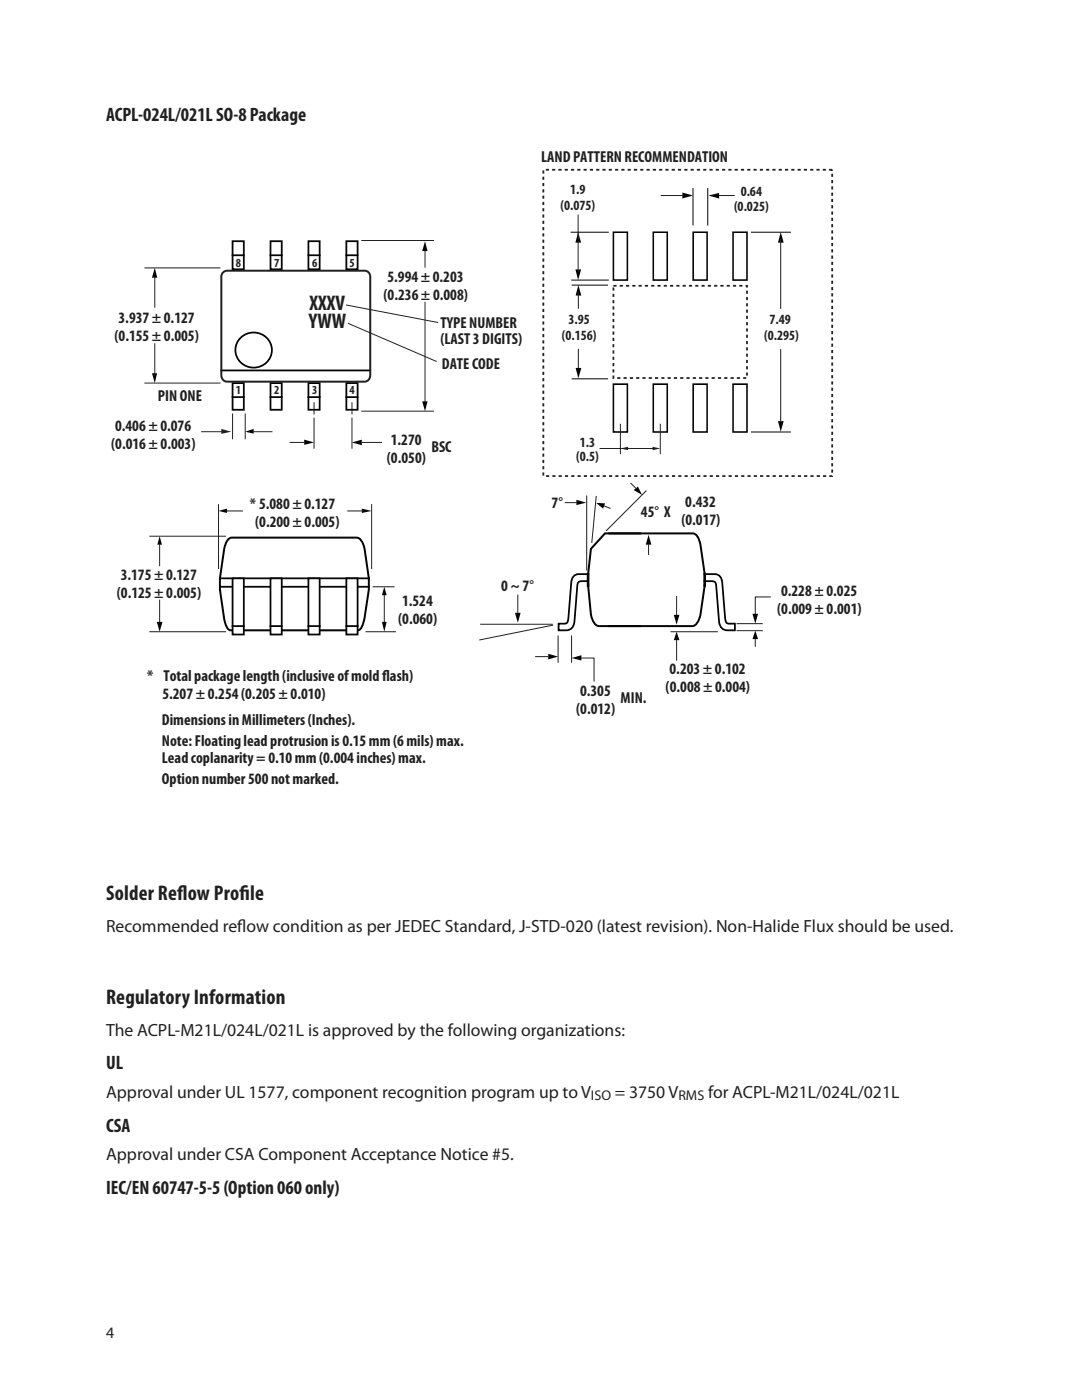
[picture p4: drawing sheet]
<svg xmlns="http://www.w3.org/2000/svg" width="216mm" height="279mm" viewBox="0 0 216 279" stroke-linecap="round" stroke-linejoin="round" font-family="sans-serif">
<path d="M117.5 116h23.1M117.6 114.6h22.9" fill="none" stroke="#fff" stroke-width=".35"/>
<g fill="none" stroke="#010202" stroke-width=".35">
<path d="M46.4 48.1h2.2v5.6h-2.2zM46.4 50.9h2.2M54 50.9h2.2M54 48.1h2.2v5.6h-2.2zM61.5 48.1h2.3v5.6h-2.3zM61.5 50.9h2.3M69.1 50.9h2.3M69.1 48.1h2.3v5.6h-2.3zM44.2 73.9h29.7M46.4 76.5h2.2v5.3h-2.2zM46.4 79.3h2.2M48 67.4a3.6 3.6 0 0 1 5.5 .4 3.6 3.6 0 0 1-1.5 5.3 3.5 3.5 0 0 1-4.4-1.2 3.5 3.5 0 0 1 .4-4.5z"/>
<path d="M54 76.5h2.2v5.3h-2.2zM54 79.3h2.2M61.5 76.5h2.3v5.3h-2.3zM61.5 79.3h2.3M69.1 76.5h2.3v5.3h-2.3zM69.1 79.3h2.3M43.9 115.4h29.7M44 117.1h29.6"/>
</g>
<path d="M44.4 54.5l.6-.4 .3-.1h27.5a1.13 1.13 0 0 1 1.1 1.2v19.7a1.21 1.21 0 0 1-1.1 1.3h-27.5a1.18 1.18 0 0 1-1.1-1.3v-19.7z" fill="none" stroke="#231f20" stroke-width=".4"/>
<path d="M45.6 107.6l.7-.3h24.8a2.34 2.34 0 0 1 1.7 2.3l.8 5.8v2.3l-1 6.4a2.08 2.08 0 0 1-1.2 1.7h-25.3a2.43 2.43 0 0 1-1.4-2.3l-.8-5.8v-2.3l.8-5.8a3.7 3.7 0 0 1 .9-2z" fill="none" stroke="#010202" stroke-width=".4"/>
<path d="M61.5 115.4h2.3v11.2h-2.3z" fill="#fff"/>
<path d="M61.5 115.4h2.3v11.2h-2.3z" fill="none" stroke="#010202" stroke-width=".35"/>
<path d="M69.1 115.4h2.3v11.2h-2.3z" fill="#fff"/>
<path d="M69.1 115.4h2.3v11.2h-2.3z" fill="none" stroke="#010202" stroke-width=".35"/>
<path d="M46.4 115.4h2.2v11.2h-2.2z" fill="#fff"/>
<path d="M46.4 115.4h2.2v11.2h-2.2z" fill="none" stroke="#010202" stroke-width=".35"/>
<path d="M54 115.4h2.2v11.2h-2.2z" fill="#fff"/>
<path d="M54 115.4h2.2v11.2h-2.2zM46.4 125h2.2M54 125h2.2M61.5 125h2.3M69.1 125h2.3" fill="none" stroke="#010202" stroke-width=".35"/>
<path d="M117.3 114.6v2.2M140.6 114.6v2.2" fill="none" stroke="#010202" stroke-width=".53"/>
<path d="M117.4 116.8l.5 5.8a2.42 2.42 0 0 0 1.6 2.4h8.2M121.6 106.5h16.6a2.3 2.3 0 0 1 1.6 2.3l.8 5.8M127.7 106.5h-7l-2.8 3-.5 5.1M140.6 116.8l-.8 5.8a2.5 2.5 0 0 1-1.6 2.4h-16.6" fill="none" stroke="#010202" stroke-width=".4"/>
<path d="M115 99.8l2 .5-2 .5z" fill="#010202"/>
<path d="M112.8 100.3h2.2" fill="none" stroke="#231f20" stroke-width=".2"/>
<path d="M129.4 106.7l.6 2h-1.1z" fill="#010202"/>
<path d="M129.4 108.7v2" fill="none" stroke="#231f20" stroke-width=".2"/>
<path d="M126.4 97.8l.9-.7 .8 1.7z" fill="#010202"/>
<g fill="none" stroke="#231f20" stroke-width=".2">
<path d="M28.9 53.5h15M28.9 76.5h15M46.4 82.6v5M48.9 82.6v5M62.7 80.4v2.2M62.7 83.5v5.9M70.2 80.4v2.2M70.2 83.5v5.9M72.2 82.1h14.3M125.9 96.5l1 1M128.9 98l-7.9 7.9M29.9 107h15.1"/>
<path d="M43.6 100.7v12.8M74.2 100.7v12.8M74.4 117.1h4.2M29.9 126.1h15.1"/>
</g>
<path d="M119 100.4l1.7 .1-.4 1z" fill="#010202"/>
<path d="M117.1 99v14.7M120.5 101l1.2 .4M133.9 126.1h9.2M147.1 124.5h5M147.1 125.9h5" fill="none" stroke="#231f20" stroke-width=".2"/>
<g fill="#010202">
<path d="M84.8 48.1l.5 2h-1.1z"/>
<path d="M84.2 80.1h1.1l-.5 2z"/>
</g>
<path d="M84.8 50.1v3.2" fill="none" stroke="#231f20" stroke-width=".2"/>
<g fill="#010202">
<path d="M30.9 53.5l.5 1.9h-1.1z"/>
<path d="M30.3 74.5h1.1l-.5 2z"/>
</g>
<path d="M30.9 55.4v5.9" fill="none" stroke="#231f20" stroke-width=".2"/>
<g fill="#010202">
<path d="M76.7 117.1l.5 1.7h-1z"/>
<path d="M76.2 124.1h1l-.5 2z"/>
</g>
<path d="M76.7 118.8v5.3" fill="none" stroke="#231f20" stroke-width=".2"/>
<g fill="#010202">
<path d="M31.9 107l.4 1.7h-.9z"/>
<path d="M31.3 124.1h1.1l-.5 2z"/>
</g>
<path d="M31.9 119.8v4.3" fill="none" stroke="#231f20" stroke-width=".2"/>
<g fill="#010202">
<path d="M43.6 102l1.7-.5v.9z"/>
<path d="M72.2 101.5l2 .5-2 .4z"/>
</g>
<path d="M45.3 102h3.1" fill="none" stroke="#231f20" stroke-width=".2"/>
<path d="M150.1 122.5h1.2l-.6 2z" fill="#010202"/>
<path d="M153.7 119.1h-3v3.4" fill="none" stroke="#231f20" stroke-width=".2"/>
<path d="M150.7 125.9l.6 1.6h-1.2z" fill="#010202"/>
<path d="M150.7 127.5v1.5" fill="none" stroke="#231f20" stroke-width=".2"/>
<path d="M48.9 86.2l1.7-.6v.9z" fill="#010202"/>
<path d="M50.6 86.2h3.7" fill="none" stroke="#231f20" stroke-width=".2"/>
<path d="M60.7 87.7l2 .6-2 .5z" fill="#010202"/>
<path d="M57.9 88.3h2.8" fill="none" stroke="#231f20" stroke-width=".2"/>
<path d="M70.2 88.3l2-.6v1.2z" fill="#010202"/>
<path d="M72.2 88.3h3.9" fill="none" stroke="#231f20" stroke-width=".2"/>
<path d="M134.4 122.7h1.2l-.6 2z" fill="#010202"/>
<path d="M69.1 60.9l18.2 3.4M69.5 64.6l17.6 7.5M135 119.1v3.6M73 126.1h5.9M111.4 126.9v5.3M114.1 126.9v5.3" fill="none" stroke="#231f20" stroke-width=".2"/>
<path d="M135 126.1l.6 1.7h-1.2z" fill="#010202"/>
<path d="M135 127.8v3.9" fill="none" stroke="#231f20" stroke-width=".2"/>
<path d="M109.4 130.5l2 .5-2 .6z" fill="#010202"/>
<path d="M106.9 131h2.5" fill="none" stroke="#231f20" stroke-width=".2"/>
<path d="M114.1 131.3l1.9-.5v1z" fill="#010202"/>
<path d="M116 131.3h2.5v4.6" fill="none" stroke="#231f20" stroke-width=".2"/>
<path d="M44.2 85.6l1.9 .6-1.9 .4z" fill="#231f20"/>
<path d="M72.2 48h14.3M30.9 68.6v6.3M84.8 60.3v20.4M40.2 86.2h4M119 99.1l-.9 9.2M31.9 108.6v4.3M69.4 102h3.1M95.9 124.6h14.3M110.3 124.8l-14.6 2.9" fill="none" stroke="#231f20" stroke-width=".2"/>
<path d="M117.3 114.6h-1.8a1.52 1.52 0 0 0-1.5 1.7l-.6 7a.93 .93 0 0 1-.9 1.2h-1v1.3a2.87 2.87 0 0 0 2.6-.4l.5-1.3 .7-7.6 .3-.4 1.6-.1M140.8 114.6h1.8a1.52 1.52 0 0 1 1.5 1.7l.6 7a.93 .93 0 0 0 .9 1.2h1v1.3a2.87 2.87 0 0 1-2.6-.4l-.5-1.3-.6-7.6-.4-.4-1.9-.1" fill="none" stroke="#010202" stroke-width=".35"/>
<path d="M102.8 122.3h1.1l-.6 2z" fill="#010202"/>
<path d="M103.3 118.7v3.6" fill="none" stroke="#231f20" stroke-width=".2"/>
<path d="M108.4 33.9h57.7v61.1h-57.7zM122.4 57h26.7v18.4h-26.7z" fill="none" stroke="#231f20" stroke-width=".35" stroke-dasharray=".6 .6" stroke-linecap="butt"/>
<path d="M122.4 46.3h2.8v9.6h-2.8zM130.4 46.3h2.7v9.6h-2.7zM138.3 46.3h2.8v9.6h-2.8zM146.3 46.3h2.8v9.6h-2.8zM122.4 76.7h2.8v9.5h-2.8zM130.4 76.7h2.7v9.5h-2.7zM138.3 76.7h2.8v9.5h-2.8zM146.3 76.7h2.8v9.5h-2.8z" fill="none" stroke="#020303" stroke-width=".31"/>
<path d="M138.3 37.5v7.5M141.2 37.5v7.5M114 55.9h7.5M149.8 46.3h8M149.8 86.2h8" fill="none" stroke="#020303" stroke-width=".2"/>
<g fill="#020303">
<path d="M155.2 84h1.2l-.6 2.1z"/>
<path d="M155.8 46.3l.6 2.1h-1.2z"/>
</g>
<path d="M155.8 47.8v13.8M155.8 69.8v14.2" fill="none" stroke="#231f20" stroke-width=".2"/>
<g fill="#020303">
<path d="M114.8 53.8h1.2l-.6 2.1z"/>
<path d="M115.4 46.3l.6 2.1h-1.2z"/>
</g>
<path d="M115.4 42.9v5M115.4 48.2v6" fill="none" stroke="#231f20" stroke-width=".2"/>
<path d="M141.4 39l2.1-.5v1.1z" fill="#020303"/>
<path d="M143.5 39h3" fill="none" stroke="#231f20" stroke-width=".2"/>
<path d="M136.2 38.4l2.1 .6-2.1 .6z" fill="#020303"/>
<path d="M132 39h4.2" fill="none" stroke="#231f20" stroke-width=".2"/>
<path d="M113.9 46.3h7.6M114.1 56.9h7.2M114.1 75.6h7.2" fill="none" stroke="#020303" stroke-width=".2"/>
<g fill="#020303">
<path d="M114.9 73.4h1.1l-.6 2.1z"/>
<path d="M115.4 56.9l.6 2.1h-1.1z"/>
</g>
<path d="M115.4 58.4v3.1M115.4 69.7v3.7" fill="none" stroke="#231f20" stroke-width=".2"/>
<g fill="#211f1f">
<path d="M130.2 89.2l1.6 .3-1.6 .4z"/>
<path d="M123.8 89.5l1.5-.3v.7z"/>
</g>
<path d="M119.7 89.5h10.9M123.8 84.7v5.8M131.8 84.7v5.8" fill="none" stroke="#211f1f" stroke-width=".2"/>
<g font-size="4.2" fill="#231f20">
<text x="61.6" y="65.4">YWW</text>
<text x="61.8" y="61.9">XXXV</text>
<text x="21.2" y="179.7">Solder Ref</text>
<text x="35.4" y="179.7">l ow Prof</text>
<text x="47.8" y="179.7">i le</text>
<text x="21.2" y="200.3">Regulatory Information</text>
</g>
<g font-size="3.9" fill="#231f20">
<text x="21.2" y="24.1">ACPL-024L/021L SO-8 Package</text>
<text x="21.2" y="213.4">UL</text>
<text x="21.2" y="225.8">CSA</text>
<text x="21.2" y="238.3">IEC/EN 60747-5-5 (Option 060 only)</text>
</g>
<g font-size="3.5" fill="#231f20">
<text x="21.2" y="186.1">Recommended refow condition as per JEDEC Standard, J-STD-020 (latest revision). Non-Halide Flux should be used.</text>
<text x="47.3" y="186.1">l</text>
<text x="21.2" y="206.7">The ACPL-M21L/024L/021L is approved by the following organizations:</text>
<text x="21.2" y="219.1">Approval under UL 1577, component recognition program up to V</text>
<text x="122.7" y="219.1">= 3750 V</text>
<text x="141.3" y="219.1">for ACPL-M21L/024L/021L</text>
<text x="21.2" y="231.5">Approval under CSA Component Acceptance Notice #5.</text>
</g>
<text font-size="3.2" fill="#211f1f" x="108" y="32.4">LAND PATTERN RECOMMENDATION</text>
<g font-size="3.2" fill="#231f20">
<text x="76.5" y="59.8">(0.236 ± 0.008)</text>
<text x="77.3" y="56.3">5.994 ± 0.203</text>
<text x="23.6" y="64.4">3.937 ± 0.127</text>
<text x="87.9" y="65.4">TYPE NUMBER</text>
<text x="22.8" y="68">(0.155 ± 0.005)</text>
<text x="87.9" y="68.7">(LAST 3 DIGITS)</text>
<text x="88.2" y="73.5">DATE CODE</text>
<text x="31.5" y="80.1">PIN ONE</text>
<text x="22.2" y="89.6">(0.016 ± 0.003)</text>
<text x="23" y="86">0.406 ± 0.076</text>
<text x="78" y="88.7">1.270</text>
<text x="77.2" y="92.3">(0.050)</text>
<text x="86.1" y="90.2">BSC</text>
<text x="49.8" y="101.6">* 5.080 ± 0.127</text>
<text x="110.1" y="101.4">7°</text>
<text x="136.7" y="101.1">0.432</text>
<text x="50.9" y="105.1">(0.200 ± 0.005)</text>
<text x="127.9" y="103.1">45° X</text>
<text x="136" y="104.7">(0.017)</text>
<text x="23.3" y="119.3">(0.125 ± 0.005)</text>
<text x="24.1" y="115.7">3.175 ± 0.127</text>
<text x="100" y="117.9">0 ~ 7°</text>
<text x="155.9" y="119">0.228 ± 0.025</text>
<text x="79.4" y="124.5">(0.060)</text>
<text x="80.2" y="120.9">1.524</text>
<text x="155.1" y="122.6">(0.009 ± 0.001)</text>
<text x="29.4" y="136">* Total package length (inclusive of mold f</text>
<text x="76.3" y="136">lash)</text>
<text x="133.6" y="134.5">0.203 ± 0.102</text>
<text x="32.4" y="139.5">5.207 ± 0.254 (0.205 ± 0.010)</text>
<text x="115" y="142.6">(0.012)</text>
<text x="115.7" y="139">0.305</text>
<text x="123.8" y="140.4">MIN.</text>
<text x="132.8" y="138.1">(0.008 ± 0.004)</text>
<text x="32.3" y="144.8">Dimensions in Millimeters (Inches).</text>
<text x="32.3" y="148.8">Note: Floating lead protrusion is 0.15 mm (6 mils) max.</text>
<text x="32.3" y="152.4">Lead coplanarity = 0.10 mm (0.004 inches) max.</text>
<text x="32.3" y="156.4">Option number 500 not marked.</text>
<text x="21.2" y="267">4</text>
</g>
<g font-size="2.8" fill="#231f20">
<text x="111.9" y="42">(0.075)</text>
<text x="113.8" y="38.8">1.9</text>
<text x="147.8" y="39">0.64</text>
<text x="146.5" y="42.2">(0.025)</text>
<text x="113.4" y="64.6">3.95</text>
<text x="153.6" y="64.6">7.49</text>
<text x="112.1" y="67.8">(0.156)</text>
<text x="152.5" y="67.8">(0.295)</text>
<text x="117.9" y="219.6">ISO</text>
<text x="135.4" y="219.6">RMS</text>
</g>
<g font-size="2.8" fill="#211f1f">
<text x="115.7" y="89.2">1.3</text>
<text x="114.9" y="92">(0.5)</text>
</g>
<g font-size="2.5" fill="#231f20">
<text x="47.1" y="53.3">8</text>
<text x="54.7" y="53.3">7</text>
<text x="62.3" y="53.3">6</text>
<text x="69.8" y="53.3">5</text>
<text x="47.1" y="78.7">1</text>
<text x="54.7" y="78.7">2</text>
<text x="62.3" y="78.7">3</text>
<text x="69.8" y="78.7">4</text>
</g>
</svg>
